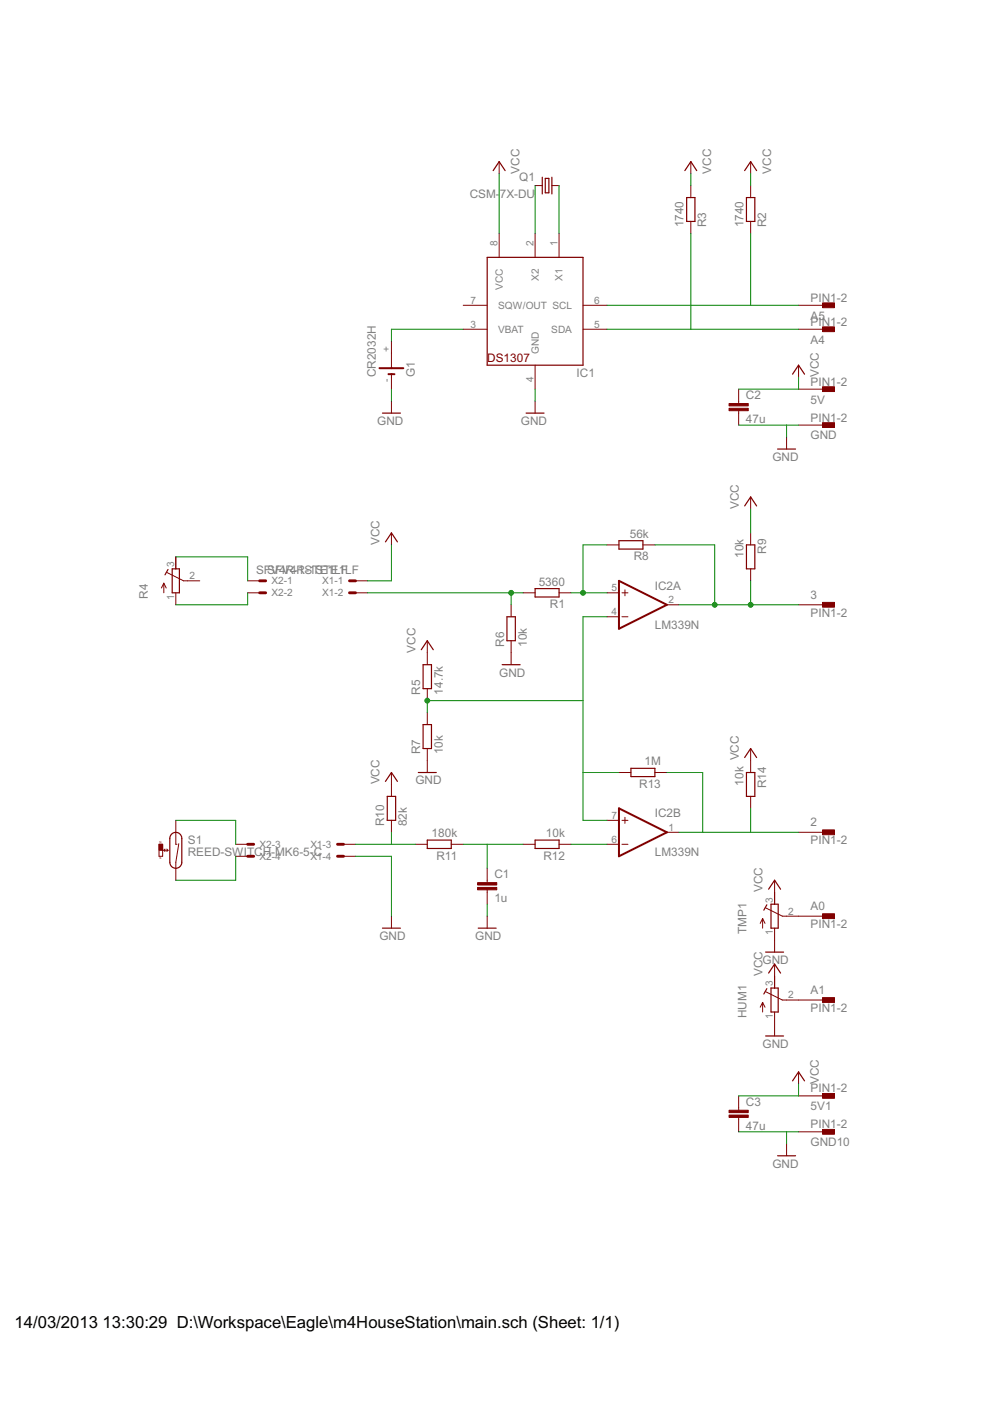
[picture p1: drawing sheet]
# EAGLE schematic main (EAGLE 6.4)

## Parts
2  PIN1-2  [62221]
3  PIN1-2  [62221]
5V  PIN1-2  [62221]
5V1  PIN1-2  [62221]
A0  PIN1-2  [62221]
A1  PIN1-2  [62221]
A4  PIN1-2  [62221]
A5  PIN1-2  [62221]
C1  1u  C2,5-3  [C2.5-3]
C2  47u  C2,5-3  [C2.5-3]
C3  47u  C2,5-3  [C2.5-3]
G1  CR2032H  [CR2032H]
GND  PIN1-2  [62221]
GND10  PIN1-2  [62221]
HUM1  R-TRIMM4G/J  [RTRIM4G/J]
IC1  DS1307  [DIL08]
IC2  LM339N  [DIL14]
Q1  CSM-7X-DU  [CSM-7X-DU]
R1  5360  R-EU_0204/2V  [0204V]
R2  1740  R-EU_0204/2V  [0204V]
R3  1740  R-EU_0204/2V  [0204V]
R4  R-TRIMM4G/J  [RTRIM4G/J]
R5  14.7k  R-EU_0204/2V  [0204V]
R6  10k  R-EU_0204/2V  [0204V]
R7  10k  R-EU_0204/2V  [0204V]
R8  56k  R-EU_0204/2V  [0204V]
R9  10k  R-EU_0204/2V  [0204V]
R10  82k  R-EU_0204/2V  [0204V]
R11  180k  R-EU_0204/2V  [0204V]
R12  10k  R-EU_0204/2V  [0204V]
R13  1M  R-EU_0204/2V  [0204V]
R14  10k  R-EU_0204/2V  [0204V]
S1  REED-SWITCH-MK6-5-C  [MK6-5]
TMP1  R-TRIMM4G/J  [RTRIM4G/J]
X1  SFV4R-1STE1LF  [SFV4R-1STE1LF]
X2  SFV4R-1STE1LF  [SFV4R-1STE1LF]

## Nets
1M: 2.1 IC2.1(B:OUT) R13.1 R14.2
GND: C1.2 C2.2 C3.2 G1.- GND10.1 GND.1 HUM1.1(A) IC1.4(GND) R6.1 R7.1 TMP1.1(A) X1.4
N$1: A5.1 IC1.6(SCL) R2.1
N$2: A4.1 IC1.5(SDA) R3.1
N$3: IC1.1(X1) Q1.1
N$4: IC1.2(X2) Q1.2
N$5: G1.+ IC1.3(VBAT)
N$6: IC2.4(A:-IN) IC2.7(B:+IN) R5.1 R7.2 R13.2
N$7: S1.1 X2.3
N$8: R4.3(E) X2.1
N$9: R4.1(A) X2.2
N$10: R1.2 R6.2 X1.2
N$11: S1.2 X2.4
N$12: 3.1 IC2.2(A:OUT) R8.1 R9.2
N$13: R10.1 R11.2 X1.3
N$14: IC2.5(A:+IN) R1.1 R8.2
N$15: IC2.6(B:-IN) R12.1
N$16: C1.1 R11.1 R12.2
N$17: A0.1 TMP1.2(S)
N$18: A1.1 HUM1.2(S)
VCC: 5V1.1 5V.1 C2.1 C3.1 HUM1.3(E) IC1.8(VCC) R2.2 R3.2 R5.2 R9.1 R10.2 R14.1 TMP1.3(E) X1.1
Unconnected: G1.+@1(+) IC1.7(SQW/OUT) IC2.8(C:-IN) IC2.9(C:+IN) IC2.10(D:-IN) IC2.11(D:+IN) IC2.13(D:OUT) IC2.14(C:OUT) R4.2(S)

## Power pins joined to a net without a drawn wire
GND: IC2.12(P:GND)
V+: IC2.3(P:V+)
